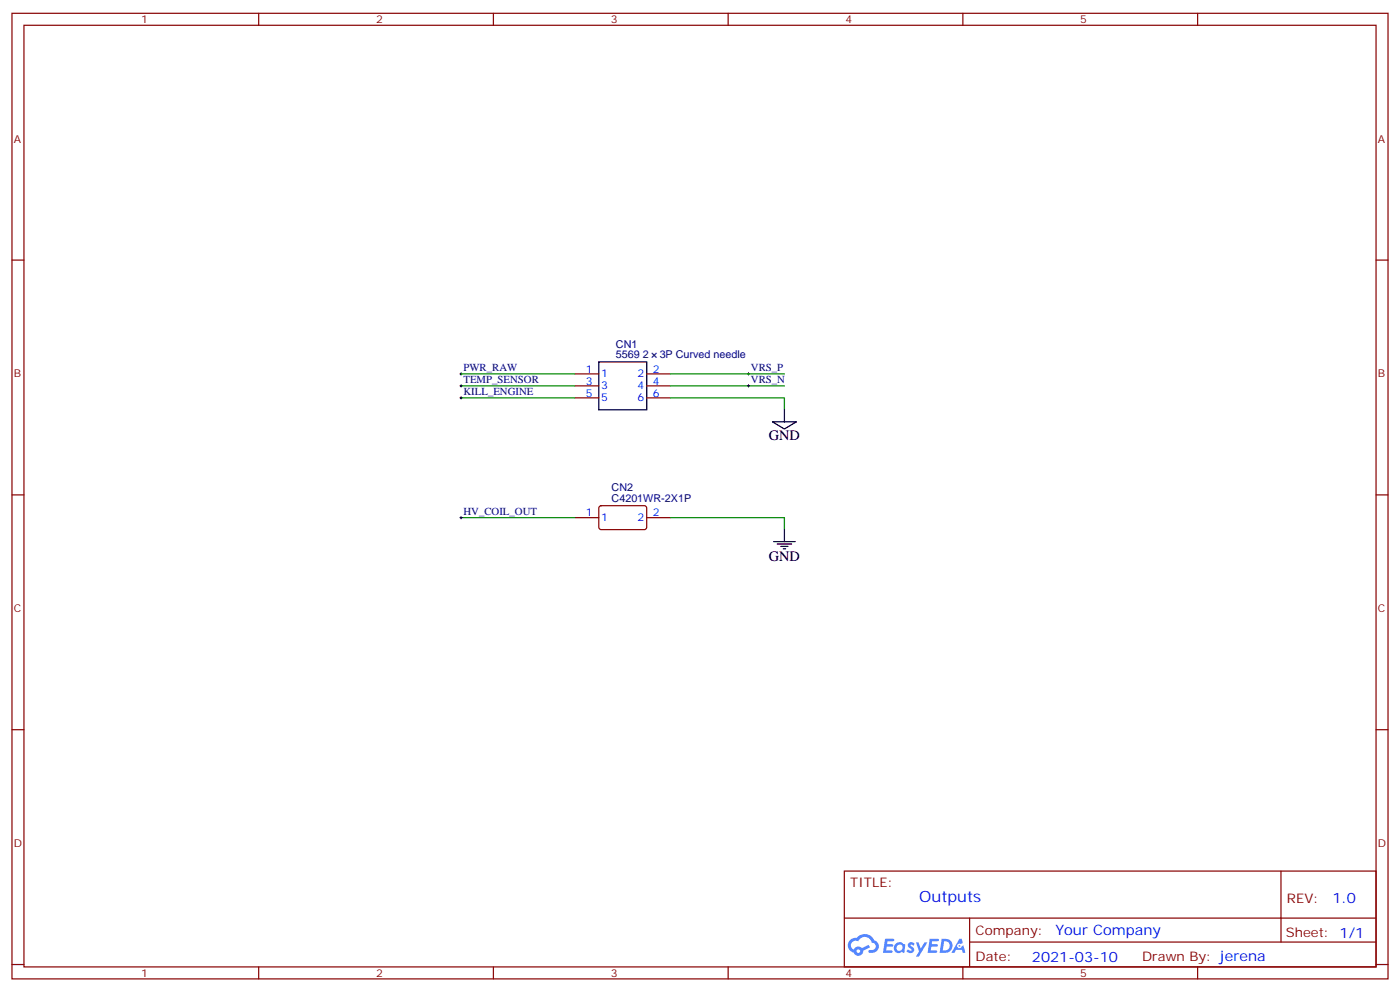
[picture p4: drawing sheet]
<svg xmlns="http://www.w3.org/2000/svg" width="412mm" height="292mm" viewBox="0 0 412 292" stroke-linecap="round" stroke-linejoin="round" font-family="sans-serif">
<g fill="none" stroke="#870000" stroke-width=".35">
<path d="M3.5 3.9h405.4v284.4h-405.4zM7.1 7.4h398.2v277.3h-398.2zM76.2 3.9v3.5M145.3 3.9v3.5M214.5 3.9v3.5M283.6 3.9v3.5M352.8 3.9v3.5M3.5 76.6h3.6M405.3 76.6h3.6M3.5 145.7h3.6M405.3 145.7h3.6M3.5 214.9h3.6"/>
<path d="M405.3 214.9h3.6M248.7 256.5h156.6v28.2h-156.6zM377.3 256.5v20.9M248.7 270.4h156.5M285.6 277.4h119.6M285.6 270.4v14.1M3.5 284h3.6M76.2 284.7v3.6M145.3 284.7v3.6M214.5 284.7v3.6M283.6 284.7v3.6M352.8 284.7v3.6"/>
<path d="M405.3 284h3.6"/>
</g>
<g fill="#5487ff">
<path d="M267.7 277.7a1.22 1.22 0 0 1 1.7 .2l-.4 .6a.47 .47 0 0 0-.3-.4 .47 .47 0 0 0-.5 .2l.1 .2a1.14 1.14 0 0 1 .8 1.8 1.14 1.14 0 0 1-1.9 0l-.2-.2 .5-.6 .7 .5a.29 .29 0 0 0 .3-.3 .29 .29 0 0 0-.2-.3 1.04 1.04 0 0 1-.6-1.7z"/>
<path d="M260.7 276.4h2.4l.3 .2-.2 .5-1.8 .1-.1 .8h1.5l.3 .4-.3 .4h-1.6l-.2 1.1h1.7l.2 .3-.2 .3-2.6 .1z"/>
<path d="M273.8 276.4h2.4l.3 .2-.1 .5-1.8 .1-.2 .8h1.6l.3 .4-.4 .4h-1.6l-.1 1.1h1.7l.2 .3-.2 .3-2.6 .1z"/>
<path d="M282.6 276.4h.7l.3 1.3-.6 .3a.69 .69 0 0 0-1 .3 .69 .69 0 0 0 .4 .9 .69 .69 0 0 0 .9-.6l.5-.2 .6 2.2h-.8l-.2-.9h-1.8l-.5 .9h-.8z"/>
<path d="M269.8 277.5h.8l.6 1.8 1.1-1.8h.9l-2.6 4.2h-.8l.9-1.5z"/>
<path d="M277.4 276.4l-.6 4.2h1.3a2.11 2.11 0 0 0 2.5-2.1 2.11 2.11 0 0 0-2.5-2.1zM278.1 277.2a1.39 1.39 0 0 1 1.7 1.4 1.39 1.39 0 0 1-1.8 1.3h-.3z"/>
<path d="M263.7 278.1a1.54 1.54 0 0 0-.1 2.1 1.54 1.54 0 0 0 2.2 .1l.6 .3 .3-2.3-.2-.3h-.4a1.49 1.49 0 0 0-2.4 .1zM264 279.1a.94 .94 0 0 1 1.8 0 .94 .94 0 0 1-1.8 0z"/>
<path d="M250.4 276.8a2.18 2.18 0 0 0 1.1 3.7 1.44 1.44 0 0 0 1.6 .9 1.44 1.44 0 0 0 1.2-1.4l2-1-.5-.8-1.9 1a1.47 1.47 0 0 0-2.4 .4 1.39 1.39 0 0 1-.7-1.9 1.39 1.39 0 0 1 2-.5 2.12 2.12 0 0 1 2.2-1.3 2.12 2.12 0 0 1 1.9 1.7 1.14 1.14 0 0 1 1.1 1.4 1.14 1.14 0 0 1-1.7 .7 .43 .43 0 0 0-.5 .4 .43 .43 0 0 0 .4 .5 1.98 1.98 0 0 0 2.5-1.2 1.98 1.98 0 0 0-1.2-2.6 3.1 3.1 0 0 0-5.3-.6l-.9 .1zM252.3 280.1a.55 .55 0 0 1 1.1 0 .55 .55 0 0 1-1.1 0z"/>
<circle cx="282.6" cy="278.5" r=".26"/>
</g>
<path d="M176.4 106.6h14.1v14.1h-14.1zM227.5 124.2h7.1l-3.5 2.1zM231.1 120.7v3.5M227.9 159.5h6.3M231.1 156v3.5M229 160.2h4.2M230 160.9h2.1M230.7 161.6h.7" fill="none" stroke="#000" stroke-width=".35"/>
<path d="M169.3 110.1h7.1M169.3 113.6h7.1M169.3 117.2h7.1M190.5 110.1h7.1M190.5 113.6h7.1M190.5 117.2h7.1M169.3 152.4h7.1M176.6 149.1l.5-.2 13 .1 .4 .6-.1 5.9-.6 .5-13-.1-.4-.6v-5.7zM190.5 152.4h7.1" fill="none" stroke="#870000" stroke-width=".35"/>
<path d="M135.8 113.6h33.5M135.8 117.2h33.5M135.8 110.1h33.5M197.6 117.2h33.5v3.5M197.6 113.6h33.5M197.6 110.1h33.5M135.8 152.4h33.5M197.6 152.4h33.5v3.6" fill="none" stroke="#008700" stroke-width=".35"/>
<path d="M135.5 110.1h.7M135.5 113.6h.7M135.5 117.2h.7M135.8 109.7v.8M135.8 113.3v.7M135.8 116.8v.7M220.1 110.1h.7M220.1 113.6h.7M220.5 109.7v.8M220.5 113.3v.7M135.5 152.4h.7M135.8 152.1v.7" fill="none" stroke="#000" stroke-width=".29"/>
<text font-size="4.6" fill="#00f" x="270.8" y="265.5">Outputs</text>
<g font-size="4.2">
<text x="226.5" y="129.5">GND</text>
<text x="226.5" y="165.1">GND</text>
</g>
<g font-size="4.2" fill="#00f">
<text x="392.5" y="265.8">1.0</text>
<text x="310.9" y="275.3">Your Company</text>
<text x="304" y="283.1">2021-03-10</text>
</g>
<g font-size="3.9" fill="#800">
<text x="250.5" y="261.1">TITLE:</text>
<text x="379.1" y="265.8">REV:</text>
<text x="287.4" y="275.3">Company:</text>
<text x="378.7" y="275.9">Sheet: 1/1</text>
<text x="287.4" y="283">Date:</text>
<text x="336.4" y="283.1">Draw</text>
<text x="346.6" y="283.1">n By: jerena</text>
</g>
<g font-size="3.2" fill="#800">
<text x="41.6" y="6.9">1</text>
<text x="110.8" y="6.9">2</text>
<text x="179.9" y="6.9">3</text>
<text x="249.1" y="6.9">4</text>
<text x="318.2" y="6.9">5</text>
<text x="4.1" y="42">A</text>
<text x="405.9" y="42">A</text>
<text x="4.1" y="111.2">B</text>
<text x="405.9" y="111.2">B</text>
<text x="4.1" y="180.3">C</text>
<text x="405.9" y="180.3">C</text>
<text x="4.1" y="249.4">D</text>
<text x="405.9" y="249.4">D</text>
<text x="41.6" y="287.7">1</text>
<text x="110.8" y="287.7">2</text>
<text x="179.9" y="287.7">3</text>
<text x="249.1" y="287.7">4</text>
<text x="318.2" y="287.7">5</text>
</g>
<g font-size="3.2" fill="#000080">
<text x="181.4" y="105.5">5569 2</text>
<text x="181.4" y="102.3">CN1</text>
<text x="194.3" y="105.5">3P Curved needle</text>
<text x="136.5" y="109.2">PWR_RAW</text>
<text x="136.5" y="112.7">TEMP_SENSOR</text>
<text x="221.2" y="109.2">VRS_P</text>
<text x="221.2" y="112.7">VRS_N</text>
<text x="136.5" y="116.3">KILL_ENGINE</text>
<text x="180.1" y="147.8">C4201WR-2X1P</text>
<text x="180.1" y="144.7">CN2</text>
<text x="136.5" y="151.6">HV_COIL_OUT</text>
</g>
<g font-size="3.2" fill="#00f">
<text x="172.6" y="109.7">1</text>
<text x="172.6" y="113.3">3</text>
<text x="177.1" y="111.2">1</text>
<text x="187.8" y="111.2">2</text>
<text x="192.3" y="109.7">2</text>
<text x="192.3" y="113.3">4</text>
<text x="172.6" y="116.8">5</text>
<text x="177.1" y="114.7">3</text>
<text x="177.1" y="118.2">5</text>
<text x="187.8" y="114.7">4</text>
<text x="187.8" y="118.2">6</text>
<text x="192.3" y="116.8">6</text>
<text x="172.6" y="152.1">1</text>
<text x="177.1" y="153.5">1</text>
<text x="187.8" y="153.5">2</text>
<text x="192.3" y="152.1">2</text>
</g>
</svg>
